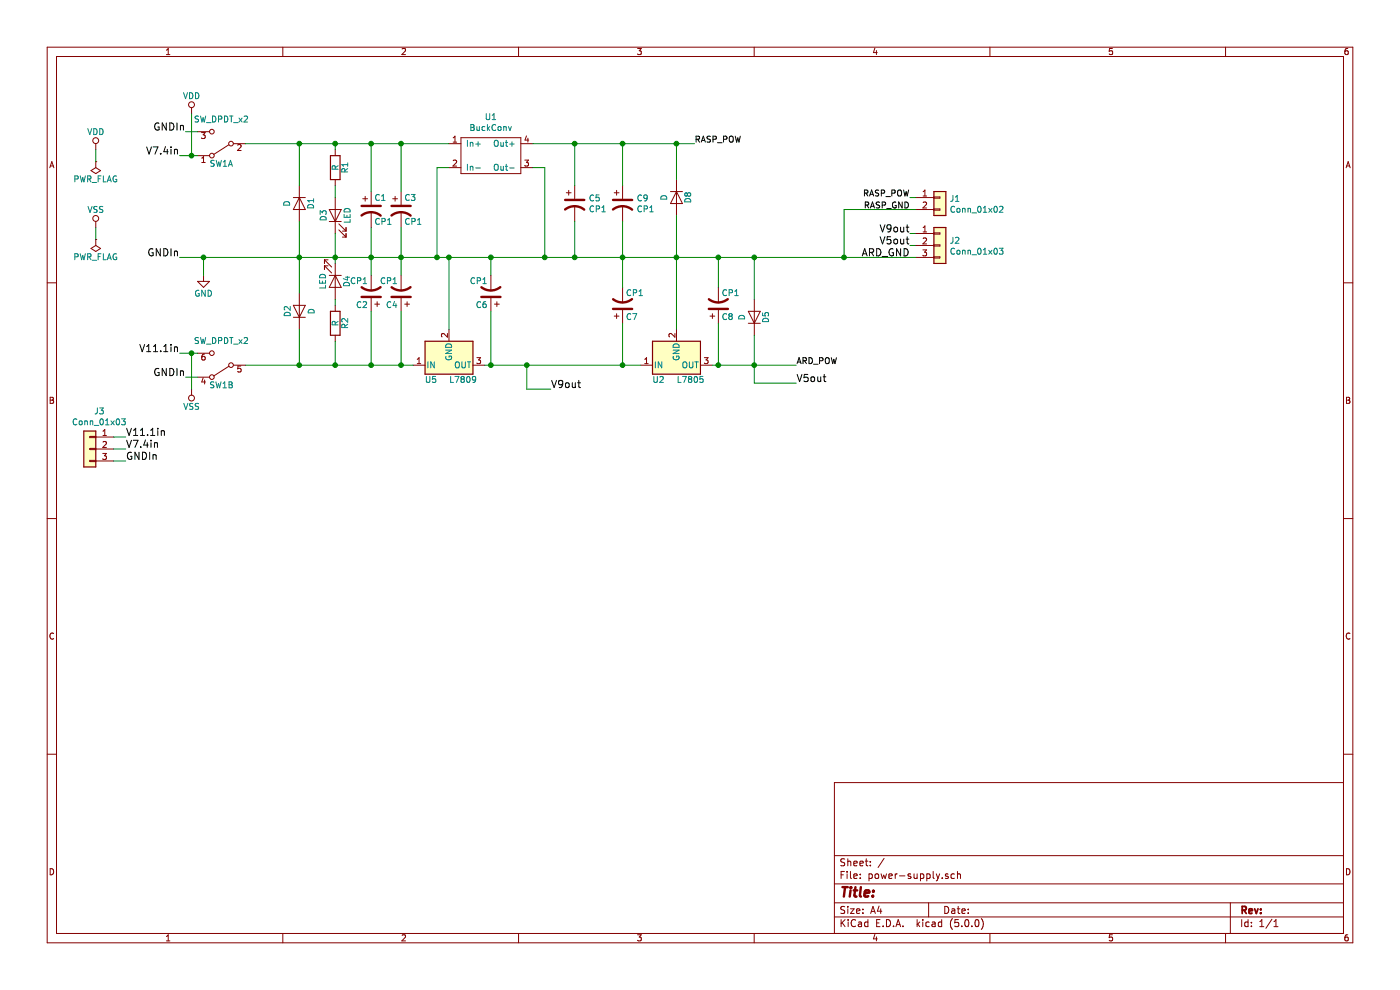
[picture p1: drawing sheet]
EESchema Schematic File Version 4
LIBS:power-supply-cache
EELAYER 26 0
EELAYER END
$Descr A4 11693 8268
encoding utf-8
Sheet 1 1
Title ""
Date ""
Rev ""
Comp ""
Comment1 ""
Comment2 ""
Comment3 ""
Comment4 ""
$EndDescr
$Comp
L Device:CP1 C3
U 1 1
P 3350 1750
F 0 "C3" H 3375 1850 50  0000 L CNN
F 1 "CP1" H 3375 1650 50  0000 L CNN
F 2 "Capacitor_THT:CP_Radial_D10.0mm_P5.00mm" H 3350 1750 50  0001 C CNN
F 3 "" H 3350 1750 50  0001 C CNN
	1    3350 1750
	1    0    0    -1  
$EndComp
$Comp
L Device:CP1 C4
U 1 1
P 3350 2450
F 0 "C4" H 3375 2550 50  0000 L CNN
F 1 "CP1" H 3375 2350 50  0000 L CNN
F 2 "Capacitor_SMD:CP_Elec_5x5.3" H 3350 2450 50  0001 C CNN
F 3 "" H 3350 2450 50  0001 C CNN
	1    3350 2450
	-1   0    0    1   
$EndComp
$Comp
L Device:CP1 C6
U 1 1
P 4100 2450
F 0 "C6" H 4125 2550 50  0000 L CNN
F 1 "CP1" H 4125 2350 50  0000 L CNN
F 2 "Capacitor_Tantalum_SMD:CP_EIA-6032-20_AVX-F_Pad2.25x2.35mm_HandSolder" H 4100 2450 50  0001 C CNN
F 3 "" H 4100 2450 50  0001 C CNN
	1    4100 2450
	-1   0    0    1   
$EndComp
$Comp
L Device:CP1 C1
U 1 1
P 3100 1750
F 0 "C1" H 3125 1850 50  0000 L CNN
F 1 "CP1" H 3125 1650 50  0000 L CNN
F 2 "Capacitor_THT:CP_Radial_D10.0mm_P5.00mm" H 3100 1750 50  0001 C CNN
F 3 "" H 3100 1750 50  0001 C CNN
	1    3100 1750
	1    0    0    -1  
$EndComp
$Comp
L Device:CP1 C2
U 1 1
P 3100 2450
F 0 "C2" H 3125 2550 50  0000 L CNN
F 1 "CP1" H 3125 2350 50  0000 L CNN
F 2 "Capacitor_THT:CP_Radial_D10.0mm_P5.00mm" H 3100 2450 50  0001 C CNN
F 3 "" H 3100 2450 50  0001 C CNN
	1    3100 2450
	-1   0    0    1   
$EndComp
$Comp
L power:GND #PWR01
U 1 1
P 1700 2300
F 0 "#PWR01" H 1700 2050 50  0001 C CNN
F 1 "GND" H 1700 2150 50  0000 C CNN
F 2 "" H 1700 2300 50  0001 C CNN
F 3 "" H 1700 2300 50  0001 C CNN
	1    1700 2300
	1    0    0    -1  
$EndComp
$Comp
L power-supply-rescue:L7809 U5
U 1 1
P 3750 3050
F 0 "U5" H 3600 3175 50  0000 C CNN
F 1 "L7809" H 3750 3175 50  0000 L CNN
F 2 "Package_TO_SOT_THT:TO-220-3_Vertical" H 3775 2900 50  0001 L CIN
F 3 "" H 3750 3000 50  0001 C CNN
	1    3750 3050
	1    0    0    1   
$EndComp
Text Label 1500 2150 2    60   ~ 0
GNDIn
Text Label 1500 2950 2    60   ~ 0
V11.1in
Text Label 7600 2050 2    60   ~ 0
V5out
Text Label 7600 2150 2    60   ~ 0
ARD_GND
$Comp
L power:VSS #PWR02
U 1 1
P 1600 3250
F 0 "#PWR02" H 1600 3100 50  0001 C CNN
F 1 "VSS" H 1600 3400 50  0000 C CNN
F 2 "" H 1600 3250 50  0001 C CNN
F 3 "" H 1600 3250 50  0001 C CNN
	1    1600 3250
	-1   0    0    1   
$EndComp
$Comp
L power:VDD #PWR03
U 1 1
P 1600 950
F 0 "#PWR03" H 1600 800 50  0001 C CNN
F 1 "VDD" H 1600 1100 50  0000 C CNN
F 2 "" H 1600 950 50  0001 C CNN
F 3 "" H 1600 950 50  0001 C CNN
	1    1600 950 
	1    0    0    -1  
$EndComp
$Comp
L power:PWR_FLAG #FLG04
U 1 1
P 800 1350
F 0 "#FLG04" H 800 1425 50  0001 C CNN
F 1 "PWR_FLAG" H 800 1500 50  0000 C CNN
F 2 "" H 800 1350 50  0001 C CNN
F 3 "" H 800 1350 50  0001 C CNN
	1    800  1350
	-1   0    0    1   
$EndComp
$Comp
L power:PWR_FLAG #FLG05
U 1 1
P 800 2000
F 0 "#FLG05" H 800 2075 50  0001 C CNN
F 1 "PWR_FLAG" H 800 2150 50  0000 C CNN
F 2 "" H 800 2000 50  0001 C CNN
F 3 "" H 800 2000 50  0001 C CNN
	1    800  2000
	-1   0    0    1   
$EndComp
$Comp
L power:VDD #PWR06
U 1 1
P 800 1250
F 0 "#PWR06" H 800 1100 50  0001 C CNN
F 1 "VDD" H 800 1400 50  0000 C CNN
F 2 "" H 800 1250 50  0001 C CNN
F 3 "" H 800 1250 50  0001 C CNN
	1    800  1250
	1    0    0    -1  
$EndComp
$Comp
L power:VSS #PWR07
U 1 1
P 800 1900
F 0 "#PWR07" H 800 1750 50  0001 C CNN
F 1 "VSS" H 800 2050 50  0000 C CNN
F 2 "" H 800 1900 50  0001 C CNN
F 3 "" H 800 1900 50  0001 C CNN
	1    800  1900
	1    0    0    -1  
$EndComp
$Comp
L power-supply-rescue:SW_DPDT_x2-RESCUE-power-supply SW1
U 1 1
P 1850 1200
F 0 "SW1" H 1850 1370 50  0000 C CNN
F 1 "SW_DPDT_x2" H 1850 1000 50  0000 C CNN
F 2 "Button_Switch_THT:SW_NKK_G1xJP" H 1850 1200 50  0001 C CNN
F 3 "" H 1850 1200 50  0001 C CNN
	1    1850 1200
	-1   0    0    1   
$EndComp
$Comp
L power-supply-rescue:SW_DPDT_x2-RESCUE-power-supply SW1
U 2 1
P 1850 3050
F 0 "SW1" H 1850 3220 50  0000 C CNN
F 1 "SW_DPDT_x2" H 1850 2850 50  0000 C CNN
F 2 "Button_Switch_THT:SW_NKK_G1xJP" H 1850 3050 50  0001 C CNN
F 3 "" H 1850 3050 50  0001 C CNN
	2    1850 3050
	-1   0    0    1   
$EndComp
$Comp
L Device:R R1
U 1 1
P 2800 1400
F 0 "R1" V 2880 1400 50  0000 C CNN
F 1 "R" V 2800 1400 50  0000 C CNN
F 2 "Resistor_SMD:R_1206_3216Metric_Pad1.42x1.75mm_HandSolder" V 2730 1400 50  0001 C CNN
F 3 "" H 2800 1400 50  0001 C CNN
	1    2800 1400
	1    0    0    -1  
$EndComp
$Comp
L Device:LED D3
U 1 1
P 2800 1800
F 0 "D3" H 2800 1900 50  0000 C CNN
F 1 "LED" H 2800 1700 50  0000 C CNN
F 2 "LED_SMD:LED_0603_1608Metric_Pad1.05x0.95mm_HandSolder" H 2800 1800 50  0001 C CNN
F 3 "" H 2800 1800 50  0001 C CNN
	1    2800 1800
	0    -1   -1   0   
$EndComp
$Comp
L Device:R R2
U 1 1
P 2800 2700
F 0 "R2" V 2880 2700 50  0000 C CNN
F 1 "R" V 2800 2700 50  0000 C CNN
F 2 "Resistor_SMD:R_1206_3216Metric_Pad1.42x1.75mm_HandSolder" V 2730 2700 50  0001 C CNN
F 3 "" H 2800 2700 50  0001 C CNN
	1    2800 2700
	1    0    0    -1  
$EndComp
$Comp
L Device:LED D4
U 1 1
P 2800 2350
F 0 "D4" H 2800 2450 50  0000 C CNN
F 1 "LED" H 2800 2250 50  0000 C CNN
F 2 "LED_SMD:LED_0603_1608Metric_Pad1.05x0.95mm_HandSolder" H 2800 2350 50  0001 C CNN
F 3 "" H 2800 2350 50  0001 C CNN
	1    2800 2350
	0    1    1    0   
$EndComp
$Comp
L Device:D D1
U 1 1
P 2500 1700
F 0 "D1" H 2500 1800 50  0000 C CNN
F 1 "D" H 2500 1600 50  0000 C CNN
F 2 "Diode_THT:D_5W_P10.16mm_Horizontal" H 2500 1700 50  0001 C CNN
F 3 "" H 2500 1700 50  0001 C CNN
	1    2500 1700
	0    1    1    0   
$EndComp
$Comp
L Device:D D2
U 1 1
P 2500 2600
F 0 "D2" H 2500 2700 50  0000 C CNN
F 1 "D" H 2500 2500 50  0000 C CNN
F 2 "Diode_THT:D_5W_P10.16mm_Horizontal" H 2500 2600 50  0001 C CNN
F 3 "" H 2500 2600 50  0001 C CNN
	1    2500 2600
	0    -1   -1   0   
$EndComp
Text Label 1500 1300 2    60   ~ 0
V7.4in
$Comp
L Device:D D8
U 1 1
P 5650 1650
F 0 "D8" H 5650 1750 50  0000 C CNN
F 1 "D" H 5650 1550 50  0000 C CNN
F 2 "Diode_THT:D_5W_P10.16mm_Horizontal" H 5650 1650 50  0001 C CNN
F 3 "" H 5650 1650 50  0001 C CNN
	1    5650 1650
	0    1    1    0   
$EndComp
Wire Wire Line
	2800 2500 2800 2550
Wire Wire Line
	5650 1800 5650 2150
Wire Wire Line
	5650 1200 5650 1500
Wire Wire Line
	1500 1300 1600 1300
Wire Wire Line
	1600 1300 1600 950 
Connection ~ 2500 3050
Wire Wire Line
	2500 2750 2500 3050
Connection ~ 2500 2150
Wire Wire Line
	2500 1850 2500 2150
Connection ~ 2500 1200
Wire Wire Line
	2500 1550 2500 1200
Connection ~ 2800 3050
Wire Wire Line
	2800 3050 2800 2850
Connection ~ 2800 2150
Wire Wire Line
	2800 1950 2800 2150
Wire Wire Line
	2800 1550 2800 1650
Connection ~ 2800 1200
Wire Wire Line
	2800 1200 2800 1250
Wire Wire Line
	800  1900 800  2000
Wire Wire Line
	800  1250 800  1350
Connection ~ 1600 2950
Wire Wire Line
	1600 3250 1600 2950
Wire Wire Line
	7600 1950 7650 1950
Connection ~ 4100 3050
Connection ~ 1700 2150
Wire Wire Line
	1700 2150 1700 2300
Connection ~ 3100 3050
Wire Wire Line
	3100 3050 3100 2600
Connection ~ 3100 1200
Wire Wire Line
	3100 1200 3100 1600
Connection ~ 3100 2150
Wire Wire Line
	3100 1900 3100 2150
Connection ~ 3350 3050
Wire Wire Line
	3350 3050 3350 2600
Wire Wire Line
	2050 3050 2500 3050
Wire Wire Line
	1500 2950 1600 2950
Connection ~ 3750 2150
Wire Wire Line
	4100 3050 4100 2600
Wire Wire Line
	4050 3050 4100 3050
Connection ~ 3350 1200
Wire Wire Line
	3350 1200 3350 1600
Wire Wire Line
	2050 1200 2500 1200
Wire Wire Line
	1500 2150 1700 2150
Connection ~ 4100 2150
Connection ~ 3350 2150
Wire Wire Line
	3350 1900 3350 2150
Wire Wire Line
	1600 1300 1650 1300
Wire Wire Line
	2500 3050 2800 3050
Wire Wire Line
	2500 2150 2500 2450
Wire Wire Line
	2500 2150 2800 2150
Wire Wire Line
	2500 1200 2800 1200
Wire Wire Line
	2800 3050 3100 3050
Wire Wire Line
	2800 2150 2800 2200
Wire Wire Line
	2800 2150 3100 2150
Wire Wire Line
	2800 1200 3100 1200
Wire Wire Line
	1600 2950 1650 2950
Wire Wire Line
	4100 3050 4400 3050
Wire Wire Line
	1700 2150 2500 2150
Wire Wire Line
	3100 3050 3350 3050
Wire Wire Line
	3100 1200 3350 1200
Wire Wire Line
	3100 2150 3100 2300
Wire Wire Line
	3100 2150 3350 2150
Wire Wire Line
	3350 3050 3450 3050
Wire Wire Line
	3750 2150 3750 2750
Wire Wire Line
	3750 2150 4100 2150
Wire Wire Line
	4100 2150 4100 2300
Wire Wire Line
	3350 2150 3350 2300
Wire Wire Line
	3350 2150 3650 2150
Connection ~ 4400 3050
$Comp
L power-supply-rescue:L7805 U2
U 1 1
P 5650 3050
F 0 "U2" H 5500 3175 50  0000 C CNN
F 1 "L7805" H 5650 3175 50  0000 L CNN
F 2 "Package_TO_SOT_THT:TO-220-3_Vertical" H 5675 2900 50  0001 L CIN
F 3 "" H 5650 3000 50  0001 C CNN
	1    5650 3050
	1    0    0    1   
$EndComp
$Comp
L Device:CP1 C7
U 1 1
P 5200 2550
F 0 "C7" H 5225 2650 50  0000 L CNN
F 1 "CP1" H 5225 2450 50  0000 L CNN
F 2 "Capacitor_SMD:CP_Elec_5x5.3" H 5200 2550 50  0001 C CNN
F 3 "" H 5200 2550 50  0001 C CNN
	1    5200 2550
	1    0    0    1   
$EndComp
$Comp
L Device:D D5
U 1 1
P 6300 2650
F 0 "D5" H 6300 2750 50  0000 C CNN
F 1 "D" H 6300 2550 50  0000 C CNN
F 2 "Diode_THT:D_5W_P10.16mm_Horizontal" H 6300 2650 50  0001 C CNN
F 3 "" H 6300 2650 50  0001 C CNN
	1    6300 2650
	0    1    -1   0   
$EndComp
$Comp
L Device:CP1 C8
U 1 1
P 6000 2550
F 0 "C8" H 6025 2650 50  0000 L CNN
F 1 "CP1" H 6025 2450 50  0000 L CNN
F 2 "Capacitor_Tantalum_SMD:CP_EIA-6032-20_AVX-F_Pad2.25x2.35mm_HandSolder" H 6000 2550 50  0001 C CNN
F 3 "" H 6000 2550 50  0001 C CNN
	1    6000 2550
	1    0    0    1   
$EndComp
Wire Wire Line
	6300 2500 6300 2150
Connection ~ 6300 3050
Wire Wire Line
	6300 3050 6300 2800
Connection ~ 6000 3050
Wire Wire Line
	6000 3050 6000 2700
Wire Wire Line
	5950 3050 6000 3050
Wire Wire Line
	5650 2750 5650 2150
Wire Wire Line
	5200 3050 5200 2700
Wire Wire Line
	5200 2400 5200 2150
Wire Wire Line
	6000 2400 6000 2150
Wire Wire Line
	6000 3050 6300 3050
Text Label 6650 3050 0    50   ~ 0
ARD_POW
Text Label 4600 3250 0    60   ~ 0
V9out
Wire Wire Line
	4400 3050 4400 3250
Wire Wire Line
	4400 3250 4600 3250
Text Label 6650 3200 0    60   ~ 0
V5out
Wire Wire Line
	5650 2150 6000 2150
Connection ~ 5650 2150
Wire Wire Line
	6000 2150 6300 2150
Connection ~ 6000 2150
Wire Wire Line
	6300 3050 6300 3200
Wire Wire Line
	6300 3200 6650 3200
Wire Wire Line
	6300 3050 6650 3050
Wire Wire Line
	6300 2150 7050 2150
Connection ~ 6300 2150
Text Label 7600 1950 2    60   ~ 0
V9out
Wire Wire Line
	7600 2050 7650 2050
$Comp
L Connector_Generic:Conn_01x03 J2
U 1 1
P 7850 2050
F 0 "J2" H 7930 2092 50  0000 L CNN
F 1 "Conn_01x03" H 7930 2001 50  0000 L CNN
F 2 "TerminalBlock:TerminalBlock_bornier-3_P5.08mm" H 7850 2050 50  0001 C CNN
F 3 "~" H 7850 2050 50  0001 C CNN
	1    7850 2050
	1    0    0    -1  
$EndComp
$Comp
L Connector_Generic:Conn_01x02 J1
U 1 1
P 7850 1650
F 0 "J1" H 7930 1642 50  0000 L CNN
F 1 "Conn_01x02" H 7930 1551 50  0000 L CNN
F 2 "TerminalBlock:TerminalBlock_bornier-2_P5.08mm" H 7850 1650 50  0001 C CNN
F 3 "~" H 7850 1650 50  0001 C CNN
	1    7850 1650
	1    0    0    -1  
$EndComp
Text Label 7600 1750 2    50   ~ 0
RASP_GND
Wire Wire Line
	7050 1750 7050 2150
Wire Wire Line
	7050 1750 7650 1750
Connection ~ 7050 2150
Wire Wire Line
	7050 2150 7650 2150
Text Label 5800 1200 0    50   ~ 0
RASP_POW
Wire Wire Line
	5800 1200 5650 1200
Connection ~ 5650 1200
Text Label 7600 1650 2    50   ~ 0
RASP_POW
Wire Wire Line
	7600 1650 7650 1650
Wire Wire Line
	4100 2150 4550 2150
$Comp
L Hanaro:BuckConv U1
U 1 1
P 4100 1300
F 0 "U1" H 4100 1625 50  0000 C CNN
F 1 "BuckConv" H 4100 1534 50  0000 C CNN
F 2 "Hanaro:Buck_Converter_LM2596_3A" H 4100 1300 50  0001 C CNN
F 3 "" H 4100 1300 50  0001 C CNN
	1    4100 1300
	1    0    0    -1  
$EndComp
Connection ~ 3650 2150
Wire Wire Line
	3650 2150 3750 2150
Wire Wire Line
	3650 1400 3750 1400
Wire Wire Line
	3650 1400 3650 2150
Wire Wire Line
	3350 1200 3750 1200
Wire Wire Line
	4450 1400 4550 1400
Wire Wire Line
	4550 1400 4550 2150
Connection ~ 4550 2150
Wire Wire Line
	4400 3050 5200 3050
Wire Wire Line
	4550 2150 4800 2150
$Comp
L Device:CP1 C5
U 1 1
P 4800 1700
F 0 "C5" H 4915 1746 50  0000 L CNN
F 1 "CP1" H 4915 1655 50  0000 L CNN
F 2 "Capacitor_SMD:CP_Elec_8x10" H 4800 1700 50  0001 C CNN
F 3 "~" H 4800 1700 50  0001 C CNN
	1    4800 1700
	1    0    0    -1  
$EndComp
$Comp
L Device:CP1 C9
U 1 1
P 5200 1700
F 0 "C9" H 5315 1746 50  0000 L CNN
F 1 "CP1" H 5315 1655 50  0000 L CNN
F 2 "Capacitor_SMD:CP_Elec_8x10" H 5200 1700 50  0001 C CNN
F 3 "~" H 5200 1700 50  0001 C CNN
	1    5200 1700
	1    0    0    -1  
$EndComp
Wire Wire Line
	4800 1550 4800 1200
Wire Wire Line
	4800 1200 4450 1200
Wire Wire Line
	4800 1200 5200 1200
Connection ~ 4800 1200
Wire Wire Line
	5200 1550 5200 1200
Connection ~ 5200 1200
Wire Wire Line
	5200 1200 5650 1200
Wire Wire Line
	5200 1850 5200 2150
Connection ~ 5200 2150
Wire Wire Line
	4800 1850 4800 2150
Connection ~ 4800 2150
Wire Wire Line
	4800 2150 5200 2150
Connection ~ 5200 3050
Wire Wire Line
	5200 3050 5350 3050
Wire Wire Line
	5200 2150 5650 2150
$Comp
L Connector_Generic:Conn_01x03 J3
U 1 1
P 750 3750
F 0 "J3" H 670 4067 50  0000 C CNN
F 1 "Conn_01x03" H 670 3976 50  0000 C CNN
F 2 "TerminalBlock:TerminalBlock_bornier-3_P5.08mm" H 750 3750 50  0001 C CNN
F 3 "~" H 750 3750 50  0001 C CNN
	1    750  3750
	-1   0    0    -1  
$EndComp
Connection ~ 1600 1300
Text Label 1050 3750 0    60   ~ 0
V7.4in
Wire Wire Line
	1050 3750 950  3750
Text Label 1050 3650 0    60   ~ 0
V11.1in
Wire Wire Line
	1050 3650 950  3650
Text Label 1050 3850 0    60   ~ 0
GNDIn
Wire Wire Line
	1050 3850 950  3850
Text Label 1550 1100 2    60   ~ 0
GNDIn
Text Label 1550 3150 2    60   ~ 0
GNDIn
Wire Wire Line
	1550 3150 1650 3150
Wire Wire Line
	1550 1100 1650 1100
$EndSCHEMATC
